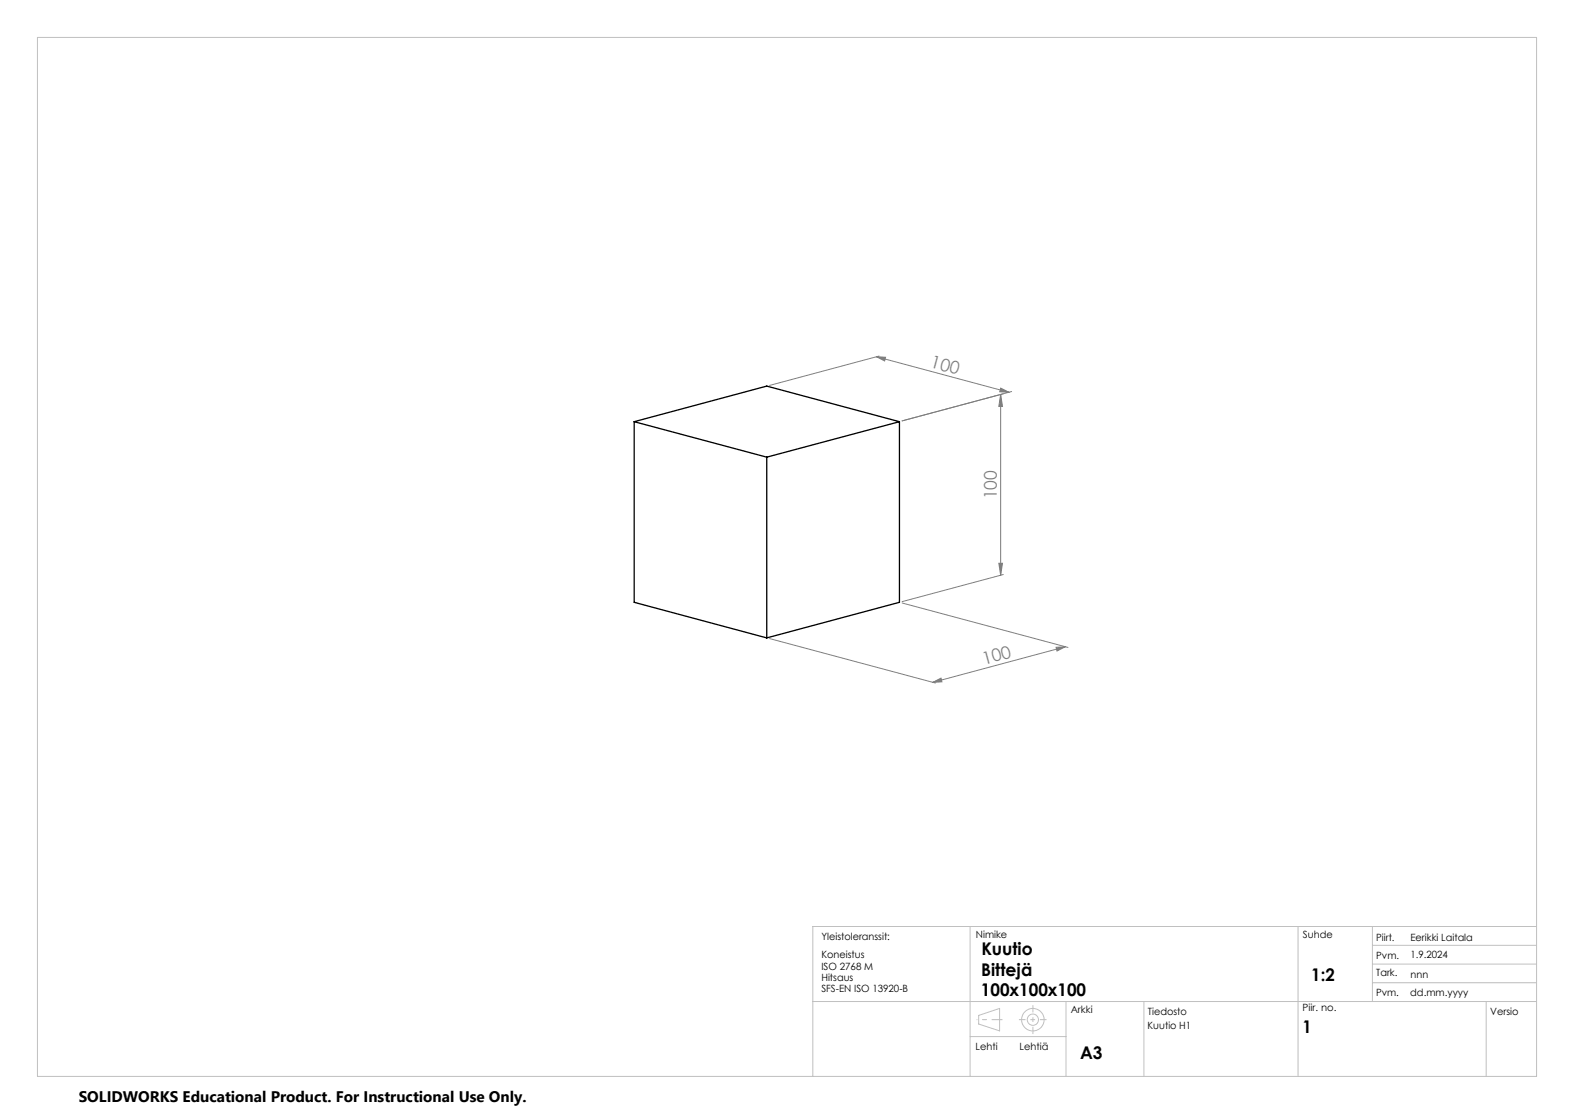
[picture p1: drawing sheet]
<svg xmlns="http://www.w3.org/2000/svg" width="420mm" height="297mm" viewBox="0 0 420 297" stroke-linecap="round" stroke-linejoin="round" font-family="sans-serif">
<path d="M169.1 112.4l35.4 9.5M169.1 112.4v48.2l35.4 9.5M169.1 112.4l35.4-9.5 35.4 9.5M239.9 112.4v48.2l-35.4 9.5M239.9 112.4l-35.4 9.5M204.5 121.9v48.2" fill="none" stroke="#000" stroke-width=".35"/>
<g fill="none" stroke="#808080" stroke-width=".27">
<path d="M233.7 95.1l2.4 .1-.2 1zM233.7 95.1l35.4 9.5M234.4 94.9l-29.2 7.9M266.8 103.5l2.3 1.1-2.5-.1zM266.8 105.2l.5 3.2h-1zM266.8 105.2v48.1M269.8 104.4l-29.2 7.8M266.3 150.2h1l-.5 3.1zM267.5 153.2l-26.9 7.2M205.2 170.2l44.2 11.9M240.6 160.8l44.2 11.8M281.6 172.6l2.5-.2-2.2 1.2z"/>
<path d="M284.1 172.4l-35.4 9.5M248.7 181.9l2.2-1.1 .3 1z"/>
</g>
<g fill="none" stroke="#c0c0c0" stroke-width=".27">
<path d="M10 10h399.8v277h-399.8zM258.7 247v40M346.1 247v40M366 257h43.8M366 252h43.8M366 247v20M409.8 247h-193.1v40M216.7 267h193.1M258.7 276.4h25.6M261 270.7l5.6-1.9v6l-5.6-1.8zM284.3 267v20M305 267v20"/>
<path d="M366 262h43.8M396.3 267v20"/>
<circle cx="275.4" cy="271.9" r="1.51"/>
<circle cx="275.4" cy="271.9" r="3"/>
</g>
<path d="M275.4 268v7.7" fill="none" stroke="#c0c0c0" stroke-width=".27" stroke-dasharray="6.3 1.3 1.3 1.3" stroke-dashoffset="4.4" stroke-linecap="butt"/>
<path d="M279.1 271.8h-7.4" fill="none" stroke="#c0c0c0" stroke-width=".27" stroke-dasharray="6.3 1.3 1.3 1.3" stroke-dashoffset="4.6" stroke-linecap="butt"/>
<path d="M267.3 271.8h-6.9" fill="none" stroke="#c0c0c0" stroke-width=".27" stroke-dasharray="6.3 1.3 1.3 1.3" stroke-dashoffset="3.5" stroke-linecap="butt"/>
<g fill="#808080">
<path d="M266.8 103.5l2.3 1.1-2.5-.1zM233.7 95.1l2.4 .1-.2 1z"/>
<path d="M248.7 181.9l2.2-1.1 .3 1zM281.6 172.6l2.5-.2-2.2 1.2z"/>
<path d="M266.3 150.2h1l-.5 3.1zM266.8 105.2l.5 3.2h-1z"/>
</g>
<g font-size="4.7" fill="#808080">
<text x="247.9" y="97.8" transform="rotate(15 247.9 97.8)">100</text>
<text x="265.8" y="133.1" transform="rotate(-90 265.8 133.1)">100</text>
<text x="262.4" y="177.2" transform="rotate(-15 262.4 177.2)">100</text>
</g>
<g font-size="4.7">
<text x="261.7" y="254.5">Kuutio</text>
<text x="261.6" y="260.2">Bittejä</text>
<text x="349.7" y="261.6">1:2</text>
<text x="261.6" y="265.4">100x100x100</text>
<text x="347.4" y="275.3">1</text>
<text x="288" y="282.3">A3</text>
</g>
<text font-size="4.1" x="21" y="293.7">SOLIDWORKS Educational Product. For Instructional Use Only.</text>
<g font-size="2.7">
<text x="219" y="250.5">Yleistoleranssit:</text>
<text x="260.2" y="250.1">Nimike</text>
<text x="347.5" y="250">Suhde</text>
<text x="367" y="250.8">Piirt.</text>
<text x="376.1" y="250.8">Eerikki Laitala</text>
<text x="219" y="255.5">Koneistus</text>
<text x="367" y="255.6">Pvm.</text>
<text x="376.1" y="255.4">1.9.2024</text>
<text x="219" y="258.5">ISO 2768 M</text>
<text x="219" y="261.5">Hitsaus</text>
<text x="367" y="260.2">Tark.</text>
<text x="376.1" y="260.6">nnn</text>
<text x="219" y="264.5">SFS-EN ISO 13920-B</text>
<text x="347.4" y="269.6">Piir. no.</text>
<text x="366.9" y="265.4">Pvm.</text>
<text x="376.1" y="265.5">dd.mm.yyyy</text>
<text x="285.5" y="270">Arkki</text>
<text x="306" y="274.2">Kuutio H1</text>
<text x="306.1" y="270.6">Tiedosto</text>
<text x="397.4" y="270.7">Versio</text>
<text x="260.2" y="279.9">Lehti</text>
<text x="271.9" y="279.9">Lehtiä</text>
</g>
</svg>
